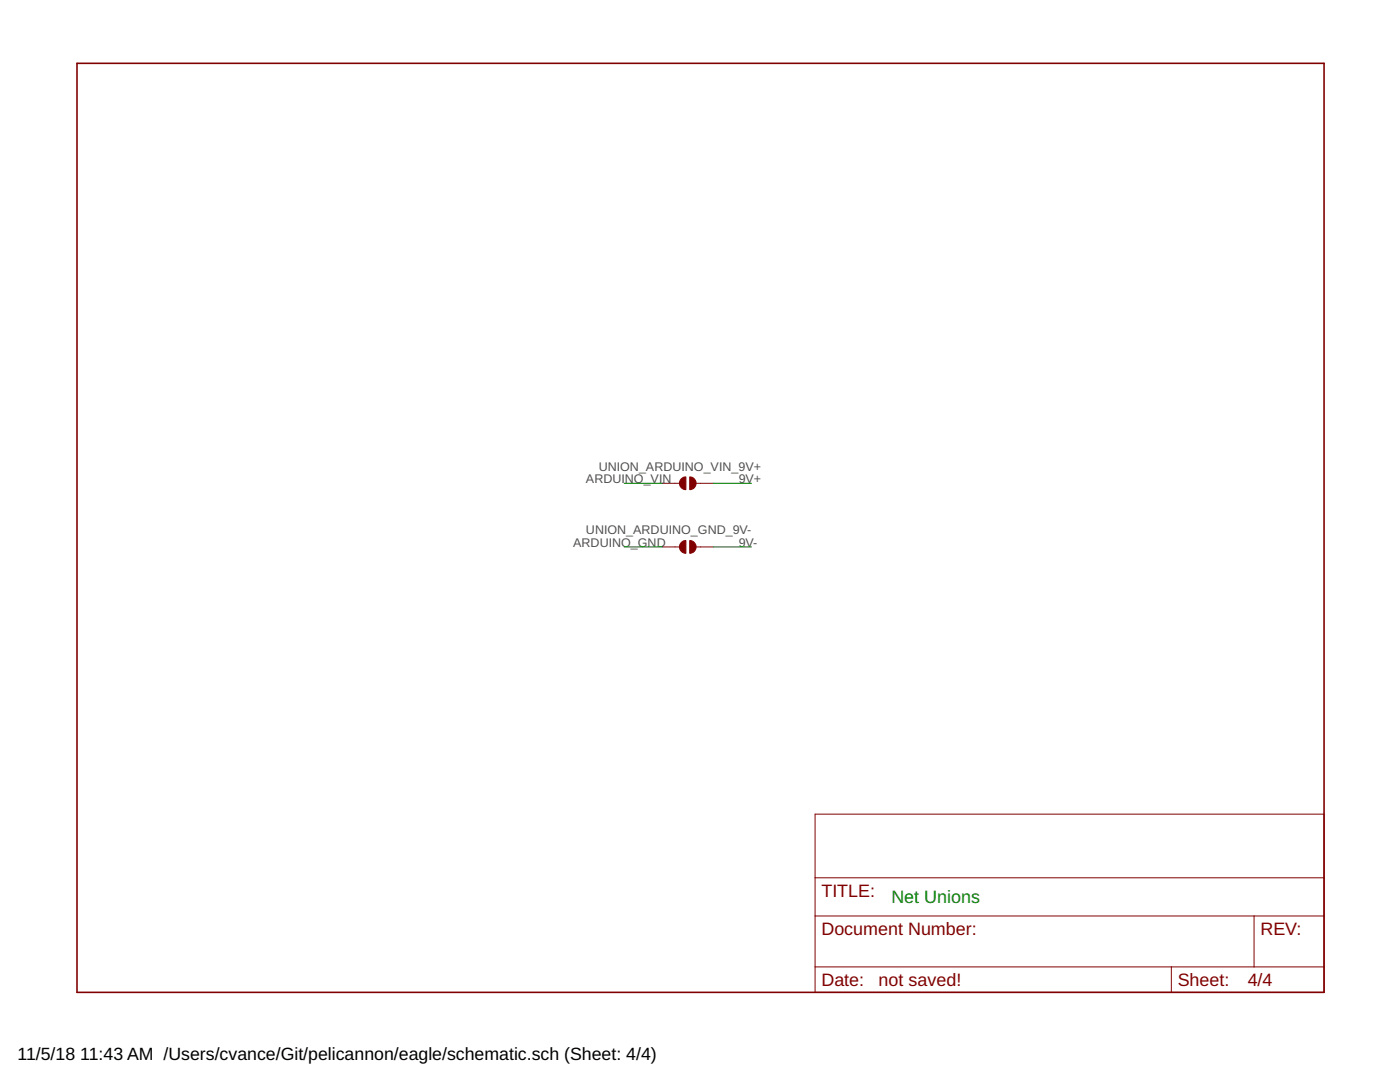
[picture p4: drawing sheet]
<svg xmlns="http://www.w3.org/2000/svg" width="279mm" height="216mm" viewBox="0 0 279 216" stroke-linecap="round" stroke-linejoin="round" font-family="sans-serif">
<g fill="#800000" stroke="#800000" stroke-width=".2">
<path d="M137.6 95.2a1.27 1.27 0 0 1 1.3 1.2 1.27 1.27 0 0 1-1.3 1.3z" fill-rule="evenodd"/>
<path d="M135.9 95.6l.5-.4h.5v2.5a1.26 1.26 0 0 1-1.2-.7 1.26 1.26 0 0 1 .2-1.4z" fill-rule="evenodd"/>
<path d="M137.6 107.9a1.27 1.27 0 0 1 1.3 1.2 1.27 1.27 0 0 1-1.3 1.3z" fill-rule="evenodd"/>
<path d="M135.9 108.3l.5-.4h.5v2.5a1.26 1.26 0 0 1-1.2-.7 1.26 1.26 0 0 1 .2-1.4z" fill-rule="evenodd"/>
</g>
<path d="M132.2 96.4h3.4M138.9 96.4h3.4M132.2 109.1h3.4M138.9 109.1h3.4M162.7 162.5h101.5v35.5h-101.5zM162.7 175.2h101.5M162.7 182.8h101.5M162.7 192.9h101.5M233.8 192.9v5.1M250.3 182.8v10.1" fill="none" stroke="#800000" stroke-width=".2"/>
<path d="M15.4 12.6h248.8v185.4h-248.8z" fill="none" stroke="#800000" stroke-width=".32"/>
<path d="M124.6 96.4h7.6M142.3 96.4h7.7M124.6 109.1h7.6M142.3 109.1h7.7" fill="none" stroke="#008000" stroke-width=".2"/>
<g font-size="3.6" fill="#800000">
<text x="163.9" y="179">TITLE:</text>
<text x="163.9" y="186.6">Document Number:</text>
<text x="251.5" y="186.6">REV:</text>
<text x="163.9" y="196.7">Date:</text>
<text x="175.4" y="196.7">not saved!</text>
<text x="235" y="196.7">Sheet:</text>
<text x="249" y="196.7">4/4</text>
</g>
<text font-size="3.6" fill="#008000" x="177.9" y="180.2">Net Unions</text>
<g font-size="3.5">
<text x="3.5" y="211.4">11/5/18</text>
<text x="16" y="211.4">11:43 AM /Users/cvance/Git/pelicannon/eagle/schematic.sch (Sheet: 4/4)</text>
</g>
<g font-size="2.5" fill="#505050">
<text x="119.5" y="93.9">UNION_ARDUINO_VIN_9V+</text>
<text x="116.9" y="96.4">ARDUINO_VIN</text>
<text x="147.4" y="96.4">9V+</text>
<text x="116.9" y="106.6">UNION_ARDUINO_GND_9V-</text>
<text x="114.4" y="109.1">ARDUINO_GND</text>
<text x="147.4" y="109.1">9V-</text>
</g>
</svg>
